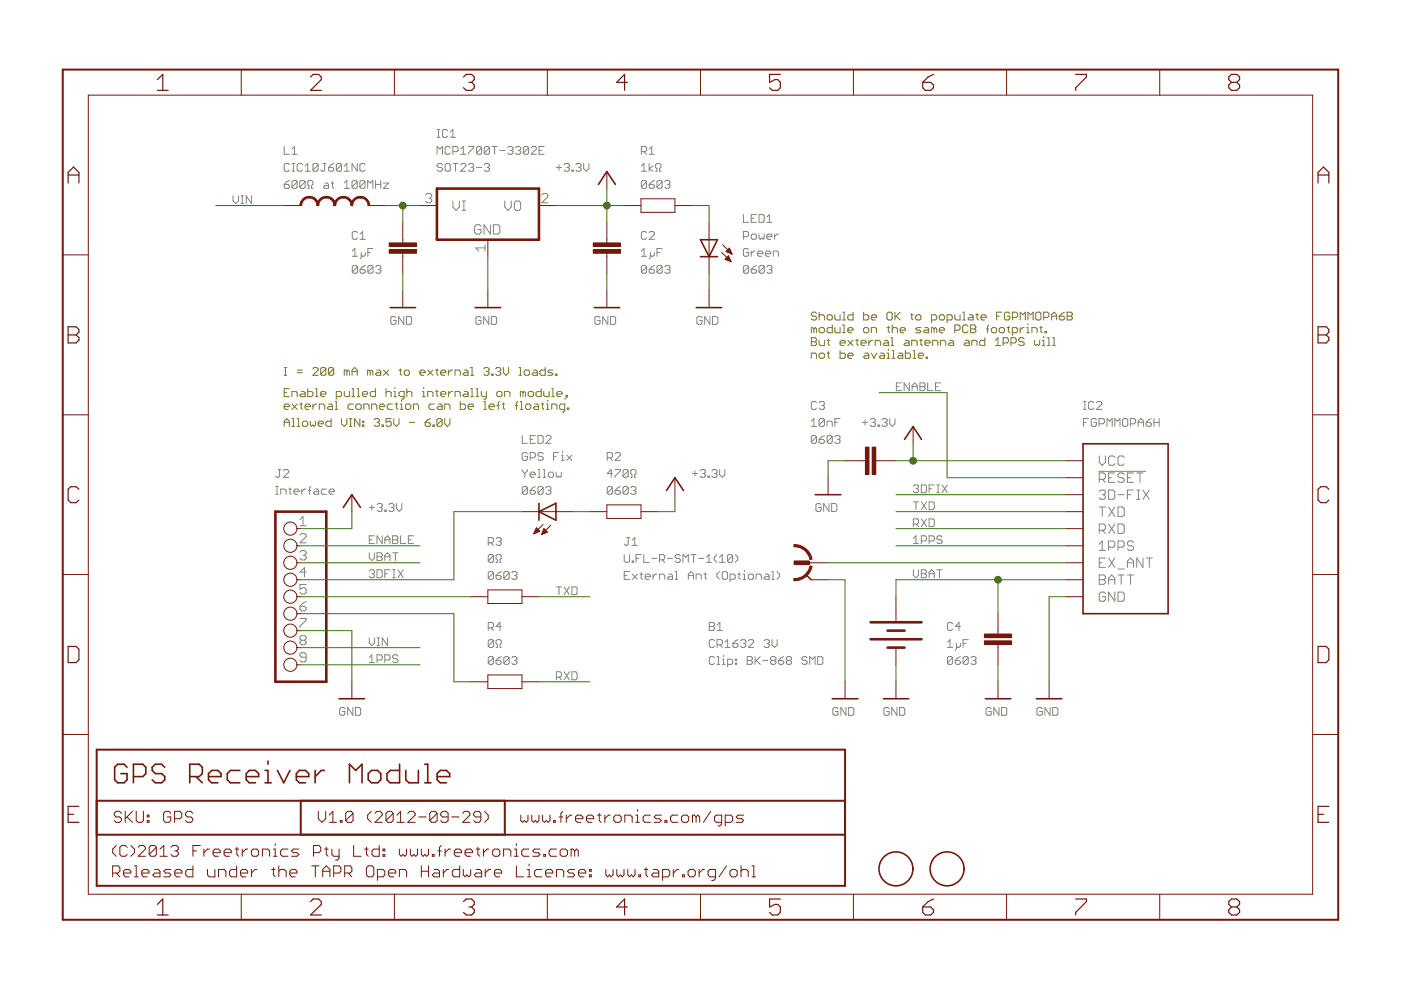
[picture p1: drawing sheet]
<?xml version="1.0" encoding="utf-8"?>
<!DOCTYPE eagle SYSTEM "eagle.dtd">
<eagle version="6.3">
<drawing>
<settings>
<setting alwaysvectorfont="yes"/>
<setting verticaltext="up"/>
</settings>
<grid distance="0.1" unitdist="inch" unit="inch" style="lines" multiple="1" display="no" altdistance="0.01" altunitdist="inch" altunit="inch"/>
<schematic xreflabel="%F%N/%S.%C%R" xrefpart="/%S.%C%R">
<libraries>
<library name="freetronics-master-v1">
<symbols>
<symbol name="RESISTOR">
<wire x1="-2.54" y1="1.016" x2="2.54" y2="1.016" width="0.1524" layer="94"/>
<wire x1="-2.54" y1="-1.016" x2="-2.54" y2="1.016" width="0.1524" layer="94"/>
<wire x1="2.54" y1="-1.016" x2="2.54" y2="1.016" width="0.1524" layer="94"/>
<wire x1="-2.54" y1="-1.016" x2="2.54" y2="-1.016" width="0.1524" layer="94"/>
<text x="-3.81" y="1.4986" size="1.778" layer="95">&gt;NAME</text>
<text x="-3.81" y="-3.302" size="1.778" layer="96">&gt;VALUE</text>
<pin name="2" x="5.08" y="0" visible="off" length="short" direction="pas" swaplevel="1" rot="R180"/>
<pin name="1" x="-5.08" y="0" visible="off" length="short" direction="pas" swaplevel="1"/>
</symbol>
<symbol name="BATTERY">
<wire x1="-1.27" y1="3.81" x2="-1.27" y2="-3.81" width="0.4064" layer="94"/>
<wire x1="0" y1="1.27" x2="0" y2="-1.27" width="0.4064" layer="94"/>
<wire x1="1.27" y1="3.81" x2="1.27" y2="-3.81" width="0.4064" layer="94"/>
<wire x1="2.54" y1="1.27" x2="2.54" y2="-1.27" width="0.4064" layer="94"/>
<wire x1="-2.54" y1="0" x2="-1.524" y2="0" width="0.1524" layer="94"/>
<text x="-3.81" y="5.08" size="1.778" layer="95">&gt;NAME</text>
<text x="-3.81" y="-6.35" size="1.778" layer="96">&gt;VALUE</text>
<pin name="-" x="5.08" y="0" visible="off" length="short" direction="pwr" rot="R180"/>
<pin name="+" x="-5.08" y="0" visible="off" length="short" direction="pwr"/>
</symbol>
<symbol name="CAP">
<wire x1="0" y1="2.54" x2="0" y2="2.032" width="0.1524" layer="94"/>
<wire x1="0" y1="0" x2="0" y2="0.508" width="0.1524" layer="94"/>
<text x="1.524" y="2.921" size="1.778" layer="95">&gt;NAME</text>
<text x="1.524" y="-2.159" size="1.778" layer="96">&gt;VALUE</text>
<rectangle x1="-2.032" y1="0.508" x2="2.032" y2="1.016" layer="94"/>
<rectangle x1="-2.032" y1="1.524" x2="2.032" y2="2.032" layer="94"/>
<pin name="1" x="0" y="5.08" visible="off" length="short" direction="pas" swaplevel="1" rot="R270"/>
<pin name="2" x="0" y="-2.54" visible="off" length="short" direction="pas" swaplevel="1" rot="R90"/>
</symbol>
<symbol name="LED">
<wire x1="1.27" y1="0" x2="0" y2="-2.54" width="0.254" layer="94"/>
<wire x1="0" y1="-2.54" x2="-1.27" y2="0" width="0.254" layer="94"/>
<wire x1="1.27" y1="-2.54" x2="0" y2="-2.54" width="0.254" layer="94"/>
<wire x1="0" y1="-2.54" x2="-1.27" y2="-2.54" width="0.254" layer="94"/>
<wire x1="1.27" y1="0" x2="0" y2="0" width="0.254" layer="94"/>
<wire x1="0" y1="0" x2="-1.27" y2="0" width="0.254" layer="94"/>
<wire x1="0" y1="0" x2="0" y2="-2.54" width="0.1524" layer="94"/>
<wire x1="-2.032" y1="-0.762" x2="-3.429" y2="-2.159" width="0.1524" layer="94"/>
<wire x1="-1.905" y1="-1.905" x2="-3.302" y2="-3.302" width="0.1524" layer="94"/>
<text x="3.556" y="-4.572" size="1.778" layer="95" rot="R90">&gt;NAME</text>
<text x="5.715" y="-4.572" size="1.778" layer="96" rot="R90">&gt;VALUE</text>
<pin name="C" x="0" y="-5.08" visible="off" length="short" direction="pas" rot="R90"/>
<pin name="A" x="0" y="2.54" visible="off" length="short" direction="pas" rot="R270"/>
<polygon width="0.1524" layer="94">
<vertex x="-3.429" y="-2.159"/>
<vertex x="-3.048" y="-1.27"/>
<vertex x="-2.54" y="-1.778"/>
</polygon>
<polygon width="0.1524" layer="94">
<vertex x="-3.302" y="-3.302"/>
<vertex x="-2.921" y="-2.413"/>
<vertex x="-2.413" y="-2.921"/>
</polygon>
</symbol>
<symbol name="INDUCTOR">
<wire x1="0" y1="5.08" x2="1.27" y2="3.81" width="0.254" layer="94" curve="-90" cap="flat"/>
<wire x1="0" y1="2.54" x2="1.27" y2="3.81" width="0.254" layer="94" curve="90" cap="flat"/>
<wire x1="0" y1="2.54" x2="1.27" y2="1.27" width="0.254" layer="94" curve="-90" cap="flat"/>
<wire x1="0" y1="0" x2="1.27" y2="1.27" width="0.254" layer="94" curve="90" cap="flat"/>
<wire x1="0" y1="0" x2="1.27" y2="-1.27" width="0.254" layer="94" curve="-90" cap="flat"/>
<wire x1="0" y1="-2.54" x2="1.27" y2="-1.27" width="0.254" layer="94" curve="90" cap="flat"/>
<wire x1="0" y1="-2.54" x2="1.27" y2="-3.81" width="0.254" layer="94" curve="-90" cap="flat"/>
<wire x1="0" y1="-5.08" x2="1.27" y2="-3.81" width="0.254" layer="94" curve="90" cap="flat"/>
<text x="2.54" y="5.08" size="1.778" layer="95">&gt;NAME</text>
<text x="2.54" y="-5.08" size="1.778" layer="96">&gt;VALUE</text>
<pin name="1" x="0" y="7.62" visible="off" length="short" direction="pas" swaplevel="1" rot="R270"/>
<pin name="2" x="0" y="-7.62" visible="off" length="short" direction="pas" swaplevel="1" rot="R90"/>
</symbol>
</symbols>
<devicesets>
<deviceset name="RESISTOR" prefix="R" uservalue="yes">
<gates>
<gate name="G$1" symbol="RESISTOR" x="0" y="0"/>
</gates>
<devices>
<device name="1206" package="1206">
<connects>
<connect gate="G$1" pin="1" pad="1"/>
<connect gate="G$1" pin="2" pad="2"/>
</connects>
<technologies>
<technology name=""/>
</technologies>
</device>
<device name="0603" package="0603">
<connects>
<connect gate="G$1" pin="1" pad="1"/>
<connect gate="G$1" pin="2" pad="2"/>
</connects>
<technologies>
<technology name=""/>
</technologies>
</device>
<device name="PTH1" package="AXIAL-0.3">
<connects>
<connect gate="G$1" pin="1" pad="P$1"/>
<connect gate="G$1" pin="2" pad="P$2"/>
</connects>
<technologies>
<technology name=""/>
</technologies>
</device>
<device name="2010" package="R2010">
<connects>
<connect gate="G$1" pin="1" pad="1"/>
<connect gate="G$1" pin="2" pad="2"/>
</connects>
<technologies>
<technology name=""/>
</technologies>
</device>
<device name="0402" package="C0402">
<connects>
<connect gate="G$1" pin="1" pad="1"/>
<connect gate="G$1" pin="2" pad="2"/>
</connects>
<technologies>
<technology name=""/>
</technologies>
</device>
<device name="0805" package="0805">
<connects>
<connect gate="G$1" pin="1" pad="1"/>
<connect gate="G$1" pin="2" pad="2"/>
</connects>
<technologies>
<technology name=""/>
</technologies>
</device>
<device name="0805-LARGE" package="0805-LARGE">
<connects>
<connect gate="G$1" pin="1" pad="1"/>
<connect gate="G$1" pin="2" pad="2"/>
</connects>
<technologies>
<technology name=""/>
</technologies>
</device>
</devices>
</deviceset>
<deviceset name="CAP" prefix="C" uservalue="yes">
<gates>
<gate name="G$1" symbol="CAP" x="0" y="0"/>
</gates>
<devices>
<device name="0603" package="0603">
<connects>
<connect gate="G$1" pin="1" pad="1"/>
<connect gate="G$1" pin="2" pad="2"/>
</connects>
<technologies>
<technology name=""/>
</technologies>
</device>
<device name="PTH" package="CAP-PTH-SMALL">
<connects>
<connect gate="G$1" pin="1" pad="1"/>
<connect gate="G$1" pin="2" pad="2"/>
</connects>
<technologies>
<technology name=""/>
</technologies>
</device>
<device name="PTH2" package="CAP-PTH-SMALL2">
<connects>
<connect gate="G$1" pin="1" pad="1"/>
<connect gate="G$1" pin="2" pad="2"/>
</connects>
<technologies>
<technology name=""/>
</technologies>
</device>
<device name="0402" package="C0402">
<connects>
<connect gate="G$1" pin="1" pad="1"/>
<connect gate="G$1" pin="2" pad="2"/>
</connects>
<technologies>
<technology name=""/>
</technologies>
</device>
<device name="0805" package="0805">
<connects>
<connect gate="G$1" pin="1" pad="1"/>
<connect gate="G$1" pin="2" pad="2"/>
</connects>
<technologies>
<technology name=""/>
</technologies>
</device>
<device name="PTH3" package="CAP-PTH-LARGE">
<connects>
<connect gate="G$1" pin="1" pad="1"/>
<connect gate="G$1" pin="2" pad="2"/>
</connects>
<technologies>
<technology name=""/>
</technologies>
</device>
<device name="SMD" package="GRM43D">
<connects>
<connect gate="G$1" pin="1" pad="A"/>
<connect gate="G$1" pin="2" pad="C"/>
</connects>
<technologies>
<technology name=""/>
</technologies>
</device>
<device name="0805-LARGE" package="0805-LARGE">
<connects>
<connect gate="G$1" pin="1" pad="1"/>
<connect gate="G$1" pin="2" pad="2"/>
</connects>
<technologies>
<technology name=""/>
</technologies>
</device>
</devices>
</deviceset>
<deviceset name="BATTERY" prefix="BAT" uservalue="yes">
<gates>
<gate name="G$1" symbol="BATTERY" x="0" y="0"/>
</gates>
<devices>
<device name="AAA" package="BATTERY-AAA">
<connects>
<connect gate="G$1" pin="+" pad="PWR@1"/>
<connect gate="G$1" pin="-" pad="GND@1"/>
</connects>
<technologies>
<technology name=""/>
</technologies>
</device>
<device name="20PTH2" package="BATTERY">
<connects>
<connect gate="G$1" pin="+" pad="+"/>
<connect gate="G$1" pin="-" pad="-"/>
</connects>
<technologies>
<technology name=""/>
</technologies>
</device>
<device name="AA" package="BATTERY-AA">
<connects>
<connect gate="G$1" pin="+" pad="PWR@1"/>
<connect gate="G$1" pin="-" pad="GND@1"/>
</connects>
<technologies>
<technology name=""/>
</technologies>
</device>
<device name="12PTH" package="BATTCON_12MM_PTH">
<connects>
<connect gate="G$1" pin="+" pad="VCC@1"/>
<connect gate="G$1" pin="-" pad="GND"/>
</connects>
<technologies>
<technology name=""/>
</technologies>
</device>
<device name="20SMD" package="BATTCON_20MM">
<connects>
<connect gate="G$1" pin="+" pad="1"/>
<connect gate="G$1" pin="-" pad="2"/>
</connects>
<technologies>
<technology name=""/>
</technologies>
</device>
<device name="245MM" package="BATTCON_245MM">
<connects>
<connect gate="G$1" pin="+" pad="1"/>
<connect gate="G$1" pin="-" pad="2"/>
</connects>
<technologies>
<technology name=""/>
</technologies>
</device>
<device name="20PTH" package="BATTCOM_20MM_PTH">
<connects>
<connect gate="G$1" pin="+" pad="1"/>
<connect gate="G$1" pin="-" pad="2"/>
</connects>
<technologies>
<technology name=""/>
</technologies>
</device>
<device name="245PTH" package="BATTCON_245MM_PTH">
<connects>
<connect gate="G$1" pin="+" pad="3"/>
<connect gate="G$1" pin="-" pad="2"/>
</connects>
<technologies>
<technology name=""/>
</technologies>
</device>
<device name="1100" package="LIPO-1100MAH">
<connects>
<connect gate="G$1" pin="+" pad="+"/>
<connect gate="G$1" pin="-" pad="-"/>
</connects>
<technologies>
<technology name=""/>
</technologies>
</device>
<device name="AA-PANEL" package="BATTERY-AA-PANEL">
<connects>
<connect gate="G$1" pin="+" pad="+"/>
<connect gate="G$1" pin="-" pad="-"/>
</connects>
<technologies>
<technology name=""/>
</technologies>
</device>
<device name="FOB" package="BATTERY_20MM_PTH_COMPACT">
<connects>
<connect gate="G$1" pin="+" pad="1"/>
<connect gate="G$1" pin="-" pad="2"/>
</connects>
<technologies>
<technology name=""/>
</technologies>
</device>
<device name="12MM" package="BATTCON_12MM">
<connects>
<connect gate="G$1" pin="+" pad="PWR@1"/>
<connect gate="G$1" pin="-" pad="GND"/>
</connects>
<technologies>
<technology name=""/>
</technologies>
</device>
<device name="" package="BATCON_16MM">
<connects>
<connect gate="G$1" pin="+" pad="PWR@1"/>
<connect gate="G$1" pin="-" pad="GND"/>
</connects>
<technologies>
<technology name=""/>
</technologies>
</device>
</devices>
</deviceset>
<deviceset name="LED" prefix="LED" uservalue="yes">
<gates>
<gate name="G$1" symbol="LED" x="0" y="0"/>
</gates>
<devices>
<device name="5MM" package="LED5MM">
<connects>
<connect gate="G$1" pin="A" pad="A"/>
<connect gate="G$1" pin="C" pad="K"/>
</connects>
<technologies>
<technology name=""/>
</technologies>
</device>
<device name="3MM" package="LED3MM">
<connects>
<connect gate="G$1" pin="A" pad="A"/>
<connect gate="G$1" pin="C" pad="K"/>
</connects>
<technologies>
<technology name=""/>
</technologies>
</device>
<device name="1206" package="LED-1206">
<connects>
<connect gate="G$1" pin="A" pad="A"/>
<connect gate="G$1" pin="C" pad="C"/>
</connects>
<technologies>
<technology name=""/>
</technologies>
</device>
<device name="0603" package="LED-0603">
<connects>
<connect gate="G$1" pin="A" pad="A"/>
<connect gate="G$1" pin="C" pad="C"/>
</connects>
<technologies>
<technology name=""/>
</technologies>
</device>
<device name="10MM" package="LED10MM">
<connects>
<connect gate="G$1" pin="A" pad="A"/>
<connect gate="G$1" pin="C" pad="C"/>
</connects>
<technologies>
<technology name=""/>
</technologies>
</device>
<device name="0805" package="LED-0805">
<connects>
<connect gate="G$1" pin="A" pad="A"/>
<connect gate="G$1" pin="C" pad="C"/>
</connects>
<technologies>
<technology name=""/>
</technologies>
</device>
<device name="0805-LARGE" package="LED-0805-LARGE">
<connects>
<connect gate="G$1" pin="A" pad="A"/>
<connect gate="G$1" pin="C" pad="C"/>
</connects>
<technologies>
<technology name=""/>
</technologies>
</device>
</devices>
</deviceset>
<deviceset name="INDUCTOR" uservalue="yes">
<gates>
<gate name="G$1" symbol="INDUCTOR" x="0" y="0"/>
</gates>
<devices>
<device name="H*" package="INDUCTOR-1206">
<connects>
<connect gate="G$1" pin="1" pad="P$1"/>
<connect gate="G$1" pin="2" pad="P$2"/>
</connects>
<technologies>
<technology name="1206"/>
</technologies>
</device>
<device name="0603" package="0603">
<connects>
<connect gate="G$1" pin="1" pad="1"/>
<connect gate="G$1" pin="2" pad="2"/>
</connects>
<technologies>
<technology name=""/>
</technologies>
</device>
<device name="CR54" package="CR54">
<connects>
<connect gate="G$1" pin="1" pad="P$1"/>
<connect gate="G$1" pin="2" pad="P$2"/>
</connects>
<technologies>
<technology name=""/>
</technologies>
</device>
<device name="PWR" package="CDRH125">
<connects>
<connect gate="G$1" pin="1" pad="1"/>
<connect gate="G$1" pin="2" pad="2"/>
</connects>
<technologies>
<technology name=""/>
</technologies>
</device>
<device name="0402" package="C0402">
<connects>
<connect gate="G$1" pin="1" pad="1"/>
<connect gate="G$1" pin="2" pad="2"/>
</connects>
<technologies>
<technology name=""/>
</technologies>
</device>
<device name="-B82462G" package="B82462G">
<connects>
<connect gate="G$1" pin="1" pad="P$1"/>
<connect gate="G$1" pin="2" pad="P$2"/>
</connects>
<technologies>
<technology name=""/>
</technologies>
</device>
<device name="CR75" package="CR75">
<connects>
<connect gate="G$1" pin="1" pad="P$1"/>
<connect gate="G$1" pin="2" pad="P$2"/>
</connects>
<technologies>
<technology name=""/>
</technologies>
</device>
<device name="1210" package="1210">
<connects>
<connect gate="G$1" pin="1" pad="1"/>
<connect gate="G$1" pin="2" pad="2"/>
</connects>
<technologies>
<technology name=""/>
</technologies>
</device>
<device name="0805" package="0805">
<connects>
<connect gate="G$1" pin="1" pad="1"/>
<connect gate="G$1" pin="2" pad="2"/>
</connects>
<technologies>
<technology name=""/>
</technologies>
</device>
<device name="0805-LARGE" package="0805-LARGE">
<connects>
<connect gate="G$1" pin="1" pad="1"/>
<connect gate="G$1" pin="2" pad="2"/>
</connects>
<technologies>
<technology name=""/>
</technologies>
</device>
</devices>
</deviceset>
</devicesets>
</library>
<library name="freetronics-luke">
<symbols>
<symbol name="GPS">
<wire x1="-12.7" y1="-12.7" x2="-12.7" y2="12.7" width="0.254" layer="94"/>
<text x="-12.7" y="17.78" size="1.27" layer="95">&gt;NAME</text>
<text x="-12.7" y="15.24" size="1.27" layer="95">&gt;VALUE</text>
<pin name="VCC" x="-15.24" y="10.16" visible="pin" length="short"/>
<pin name="!RESET" x="-15.24" y="7.62" visible="pin" length="short"/>
<pin name="GND" x="-15.24" y="-10.16" visible="pin" length="short"/>
<pin name="BATT" x="-15.24" y="-7.62" visible="pin" length="short"/>
<pin name="3D-FIX" x="-15.24" y="5.08" visible="pin" length="short"/>
<pin name="TXD" x="-15.24" y="2.54" visible="pin" length="short"/>
<pin name="RXD" x="-15.24" y="0" visible="pin" length="short"/>
<pin name="EX_ANT" x="-15.24" y="-5.08" visible="pin" length="short"/>
<pin name="1PPS" x="-15.24" y="-2.54" visible="pin" length="short"/>
<wire x1="0" y1="-12.7" x2="-12.7" y2="-12.7" width="0.254" layer="94"/>
<wire x1="0" y1="12.7" x2="0" y2="-12.7" width="0.254" layer="94"/>
<wire x1="0" y1="12.7" x2="-12.7" y2="12.7" width="0.254" layer="94"/>
</symbol>
<symbol name="GND">
<wire x1="-1.905" y1="0" x2="1.905" y2="0" width="0.254" layer="94"/>
<text x="-1.651" y="-2.54" size="1.27" layer="96">&gt;VALUE</text>
<pin name="GND" x="0" y="2.54" visible="off" length="short" direction="sup" rot="R270"/>
</symbol>
<symbol name="RFCON">
<wire x1="0" y1="-2.54" x2="-0.762" y2="-1.778" width="0.254" layer="94"/>
<wire x1="0" y1="0" x2="-0.508" y2="0" width="0.1524" layer="94"/>
<wire x1="-2.54" y1="2.54" x2="0" y2="0.508" width="0.3048" layer="94" curve="-79.611142" cap="flat"/>
<wire x1="-2.54" y1="-2.54" x2="0" y2="-0.508" width="0.3048" layer="94" curve="79.611142" cap="flat"/>
<text x="-2.54" y="-5.08" size="1.778" layer="96">&gt;VALUE</text>
<text x="-2.54" y="3.302" size="1.778" layer="95">&gt;NAME</text>
<rectangle x1="-2.54" y1="-0.254" x2="-0.254" y2="0.254" layer="94"/>
<pin name="SIG" x="2.54" y="0" visible="off" length="short" direction="pas" rot="R180"/>
<pin name="GND" x="2.54" y="-2.54" visible="off" length="short" direction="pwr" rot="R180"/>
</symbol>
</symbols>
<devicesets>
<deviceset name="GPS" prefix="IC">
<gates>
<gate name="G$1" symbol="GPS" x="5.08" y="0"/>
</gates>
<devices>
<device name="" package="GPS">
<connects>
<connect gate="G$1" pin="!RESET" pad="2"/>
<connect gate="G$1" pin="1PPS" pad="13"/>
<connect gate="G$1" pin="3D-FIX" pad="5"/>
<connect gate="G$1" pin="BATT" pad="4"/>
<connect gate="G$1" pin="EX_ANT" pad="11"/>
<connect gate="G$1" pin="GND" pad="3 8 12 19"/>
<connect gate="G$1" pin="RXD" pad="10"/>
<connect gate="G$1" pin="TXD" pad="9"/>
<connect gate="G$1" pin="VCC" pad="1"/>
</connects>
<technologies>
<technology name=""/>
</technologies>
</device>
</devices>
</deviceset>
<deviceset name="GND">
<gates>
<gate name="G$1" symbol="GND" x="0" y="0"/>
</gates>
<devices>
<device name="">
<technologies>
<technology name=""/>
</technologies>
</device>
</devices>
</deviceset>
<deviceset name="UFL" prefix="J">
<gates>
<gate name="G$1" symbol="RFCON" x="0" y="0"/>
</gates>
<devices>
<device name="" package="UFL">
<connects>
<connect gate="G$1" pin="GND" pad="GND GND@1"/>
<connect gate="G$1" pin="SIG" pad="SIG"/>
</connects>
<technologies>
<technology name=""/>
</technologies>
</device>
</devices>
</deviceset>
</devicesets>
</library>
<library name="supply1">
<symbols>
<symbol name="+3V3">
<wire x1="1.27" y1="-1.905" x2="0" y2="0" width="0.254" layer="94"/>
<wire x1="0" y1="0" x2="-1.27" y2="-1.905" width="0.254" layer="94"/>
<text x="-2.54" y="-5.08" size="1.778" layer="96" rot="R90">&gt;VALUE</text>
<pin name="+3V3" x="0" y="-2.54" visible="off" length="short" direction="sup" rot="R90"/>
</symbol>
</symbols>
<devicesets>
<deviceset name="+3V3" prefix="+3V3">
<gates>
<gate name="G$1" symbol="+3V3" x="0" y="0"/>
</gates>
<devices>
<device name="">
<technologies>
<technology name=""/>
</technologies>
</device>
</devices>
</deviceset>
</devicesets>
</library>
<library name="linear">
<symbols>
<symbol name="78XX">
<wire x1="-7.62" y1="-5.08" x2="7.62" y2="-5.08" width="0.4064" layer="94"/>
<wire x1="7.62" y1="-5.08" x2="7.62" y2="2.54" width="0.4064" layer="94"/>
<wire x1="7.62" y1="2.54" x2="-7.62" y2="2.54" width="0.4064" layer="94"/>
<wire x1="-7.62" y1="2.54" x2="-7.62" y2="-5.08" width="0.4064" layer="94"/>
<text x="-7.62" y="5.715" size="1.778" layer="95">&gt;NAME</text>
<text x="-7.62" y="3.175" size="1.778" layer="96">&gt;VALUE</text>
<text x="-2.032" y="-4.318" size="1.524" layer="95">GND</text>
<pin name="VI" x="-10.16" y="0" length="short" direction="in"/>
<pin name="GND" x="0" y="-7.62" visible="pad" length="short" direction="pas" rot="R90"/>
<pin name="VO" x="10.16" y="0" length="short" direction="pas" rot="R180"/>
</symbol>
</symbols>
<devicesets>
<deviceset name="MCP1703" prefix="IC">
<gates>
<gate name="G$1" symbol="78XX" x="0" y="0"/>
</gates>
<devices>
<device name="DB" package="SOT223">
<connects>
<connect gate="G$1" pin="GND" pad="2"/>
<connect gate="G$1" pin="VI" pad="1"/>
<connect gate="G$1" pin="VO" pad="3"/>
</connects>
<technologies>
<technology name=""/>
</technologies>
</device>
<device name="CB" package="SOT23">
<connects>
<connect gate="G$1" pin="GND" pad="1"/>
<connect gate="G$1" pin="VI" pad="3"/>
<connect gate="G$1" pin="VO" pad="2"/>
</connects>
<technologies>
<technology name=""/>
</technologies>
</device>
</devices>
</deviceset>
</devicesets>
</library>
<library name="pinhead">
<symbols>
<symbol name="PINHD9">
<wire x1="-6.35" y1="-12.7" x2="1.27" y2="-12.7" width="0.4064" layer="94"/>
<wire x1="1.27" y1="-12.7" x2="1.27" y2="12.7" width="0.4064" layer="94"/>
<wire x1="1.27" y1="12.7" x2="-6.35" y2="12.7" width="0.4064" layer="94"/>
<wire x1="-6.35" y1="12.7" x2="-6.35" y2="-12.7" width="0.4064" layer="94"/>
<text x="-6.35" y="13.335" size="1.778" layer="95">&gt;NAME</text>
<text x="-6.35" y="-15.24" size="1.778" layer="96">&gt;VALUE</text>
<pin name="1" x="-2.54" y="10.16" visible="pad" length="short" direction="pas" function="dot"/>
<pin name="2" x="-2.54" y="7.62" visible="pad" length="short" direction="pas" function="dot"/>
<pin name="3" x="-2.54" y="5.08" visible="pad" length="short" direction="pas" function="dot"/>
<pin name="4" x="-2.54" y="2.54" visible="pad" length="short" direction="pas" function="dot"/>
<pin name="5" x="-2.54" y="0" visible="pad" length="short" direction="pas" function="dot"/>
<pin name="6" x="-2.54" y="-2.54" visible="pad" length="short" direction="pas" function="dot"/>
<pin name="7" x="-2.54" y="-5.08" visible="pad" length="short" direction="pas" function="dot"/>
<pin name="8" x="-2.54" y="-7.62" visible="pad" length="short" direction="pas" function="dot"/>
<pin name="9" x="-2.54" y="-10.16" visible="pad" length="short" direction="pas" function="dot"/>
</symbol>
</symbols>
<devicesets>
<deviceset name="PINHD-1X9" prefix="JP" uservalue="yes">
<gates>
<gate name="A" symbol="PINHD9" x="0" y="0"/>
</gates>
<devices>
<device name="" package="1X09">
<connects>
<connect gate="A" pin="1" pad="1"/>
<connect gate="A" pin="2" pad="2"/>
<connect gate="A" pin="3" pad="3"/>
<connect gate="A" pin="4" pad="4"/>
<connect gate="A" pin="5" pad="5"/>
<connect gate="A" pin="6" pad="6"/>
<connect gate="A" pin="7" pad="7"/>
<connect gate="A" pin="8" pad="8"/>
<connect gate="A" pin="9" pad="9"/>
</connects>
<technologies>
<technology name=""/>
</technologies>
</device>
<device name="/90" package="1X09/90">
<connects>
<connect gate="A" pin="1" pad="1"/>
<connect gate="A" pin="2" pad="2"/>
<connect gate="A" pin="3" pad="3"/>
<connect gate="A" pin="4" pad="4"/>
<connect gate="A" pin="5" pad="5"/>
<connect gate="A" pin="6" pad="6"/>
<connect gate="A" pin="7" pad="7"/>
<connect gate="A" pin="8" pad="8"/>
<connect gate="A" pin="9" pad="9"/>
</connects>
<technologies>
<technology name=""/>
</technologies>
</device>
</devices>
</deviceset>
</devicesets>
</library>
<library name="adafruit">
<symbols>
<symbol name="DOT">
<circle x="0" y="0" radius="2.54" width="0.254" layer="94"/>
</symbol>
</symbols>
<devicesets>
<deviceset name="FIDUCIAL">
<gates>
<gate name="G$1" symbol="DOT" x="0" y="0"/>
</gates>
<devices>
<device name="" package="FIDUCIAL_1MM">
<technologies>
<technology name=""/>
</technologies>
</device>
</devices>
</deviceset>
</devicesets>
</library>
</libraries>
<attributes>
</attributes>
<variantdefs>
</variantdefs>
<classes>
<class number="0" name="default" width="0" drill="0">
</class>
</classes>
<parts>
<part name="B1" library="freetronics-master-v1" deviceset="BATTERY" device="" value="CR1632 3V">
<attribute name="FOO" value="Clip: BK-868 SMD"/>
</part>
<part name="IC2" library="freetronics-luke" deviceset="GPS" device="" value="FGPMMOPA6H"/>
<part name="+3V6" library="supply1" deviceset="+3V3" device="" value="+3.3V"/>
<part name="J2" library="pinhead" deviceset="PINHD-1X9" device="" value="Interface"/>
<part name="J1" library="freetronics-luke" deviceset="UFL" device="" value="U.FL-R-SMT-1(10)">
<attribute name="NOTE" value="External Ant (Optional)"/>
</part>
<part name="R1" library="freetronics-master-v1" deviceset="RESISTOR" device="0603" value="1K 0603">
<attribute name="PACKAGE" value="0603"/>
</part>
<part name="IC1" library="linear" deviceset="MCP1703" device="CB" value="MCP1700T-3302E">
<attribute name="PACKAGE" value="SOT23-3"/>
</part>
<part name="C3" library="freetronics-master-v1" deviceset="CAP" device="0603" value="10nF 0603">
<attribute name="PACKAGE" value="0603"/>
</part>
<part name="LED1" library="freetronics-master-v1" deviceset="LED" device="0603" value="Power 0603 BLUE">
<attribute name="COLOUR" value="Blue"/>
<attribute name="PACKAGE" value="0603"/>
</part>
<part name="L1" library="freetronics-master-v1" deviceset="INDUCTOR" device="0603" value="600R at 100MHz">
<attribute name="ID" value="CIC10J601NC"/>
</part>
<part name="U$27" library="freetronics-luke" deviceset="GND" device=""/>
<part name="U$30" library="freetronics-luke" deviceset="GND" device=""/>
<part name="U$31" library="freetronics-luke" deviceset="GND" device=""/>
<part name="U$41" library="freetronics-luke" deviceset="GND" device=""/>
<part name="+3V7" library="supply1" deviceset="+3V3" device="" value="+3.3V"/>
<part name="U$49" library="freetronics-luke" deviceset="GND" device=""/>
<part name="C2" library="freetronics-master-v1" deviceset="CAP" device="0603" value="1uF 0603">
<attribute name="PACKAGE" value="0603"/>
</part>
<part name="U$50" library="freetronics-luke" deviceset="GND" device=""/>
<part name="U$51" library="freetronics-luke" deviceset="GND" device=""/>
<part name="U$52" library="freetronics-luke" deviceset="GND" device=""/>
<part name="+3V8" library="supply1" deviceset="+3V3" device="" value="+3.3V"/>
<part name="R4" library="freetronics-master-v1" deviceset="RESISTOR" device="0603" value="0R 0603">
<attribute name="PACKAGE" value="0603"/>
</part>
<part name="R3" library="freetronics-master-v1" deviceset="RESISTOR" device="0603" value="0R 0603">
<attribute name="PACKAGE" value="0603"/>
</part>
<part name="C4" library="freetronics-master-v1" deviceset="CAP" device="0603" value="1uF 0603">
<attribute name="PACKAGE" value="0603"/>
</part>
<part name="U$53" library="freetronics-luke" deviceset="GND" device=""/>
<part name="LED2" library="freetronics-master-v1" deviceset="LED" device="0603" value="GPS Fix 0603 GREEN">
<attribute name="COLOUR" value="Green"/>
<attribute name="PACKAGE" value="0603"/>
</part>
<part name="R2" library="freetronics-master-v1" deviceset="RESISTOR" device="0603" value="470R">
<attribute name="PACKAGE" value="0603"/>
</part>
<part name="+3V9" library="supply1" deviceset="+3V3" device="" value="+3.3V"/>
<part name="C1" library="freetronics-master-v1" deviceset="CAP" device="0603" value="1uF 0603">
<attribute name="PACKAGE" value="0603"/>
</part>
<part name="U$1" library="freetronics-luke" deviceset="GND" device=""/>
<part name="FD1" library="adafruit" deviceset="FIDUCIAL" device=""/>
<part name="FD2" library="adafruit" deviceset="FIDUCIAL" device=""/>
</parts>
<sheets>
<sheet>
<plain>
<text x="7.62" y="20.32" size="3.048" layer="94">GPS Receiver Module</text>
<text x="38.1" y="14.478" size="1.778" layer="94">V1.0 (2014-01-24)</text>
<text x="7.62" y="14.478" size="1.778" layer="94">SKU: GPS</text>
<text x="7.366" y="9.398" size="1.778" layer="94">(C)2014 Freetronics Pty Ltd: www.freetronics.com</text>
<text x="7.366" y="6.35" size="1.778" layer="94">Released under the TAPR Open Hardware License: www.tapr.org/ohl</text>
<text x="68.326" y="14.478" size="1.778" layer="94">www.freetronics.com/gps</text>
<frame x1="0" y1="0" x2="190.5" y2="127" columns="8" rows="5" layer="94"/>
<frame x1="5.08" y1="12.7" x2="116.84" y2="25.4" columns="0" rows="0" layer="94" border-left="no" border-top="no" border-right="no" border-bottom="no"/>
<frame x1="35.56" y1="12.7" x2="66.04" y2="17.78" columns="8" rows="5" layer="94"/>
<frame x1="5.08" y1="5.08" x2="116.84" y2="17.78" columns="0" rows="0" layer="94" border-left="no" border-top="no" border-right="no" border-bottom="no"/>
<text x="111.76" y="83.82" size="1.27" layer="98">Should be OK to populate FGPMMOPA6B
module on the same PCB footprint.
But external antenna and 1PPS will
not be available.</text>
<text x="33.02" y="73.66" size="1.27" layer="98">Allowed VIN: 3.5V - 6.0V</text>
<text x="33.02" y="81.28" size="1.27" layer="98">I = 200 mA max to external 3.3V loads.</text>
<text x="33.02" y="76.2" size="1.27" layer="98">Enable pulled high internally on module,
external connection can be left floating.</text>
</plain>
<instances>
<instance part="B1" gate="G$1" x="124.46" y="43.18" smashed="yes" rot="R270">
<attribute name="NAME" x="96.52" y="43.18" size="1.27" layer="95"/>
<attribute name="VALUE" x="96.52" y="40.64" size="1.27" layer="96"/>
<attribute name="FOO" x="96.52" y="38.1" size="1.27" layer="96"/>
</instance>
<instance part="IC2" gate="G$1" x="165.1" y="58.42" smashed="yes">
<attribute name="NAME" x="152.4" y="76.2" size="1.27" layer="95"/>
<attribute name="VALUE" x="152.4" y="73.66" size="1.27" layer="95"/>
</instance>
<instance part="+3V6" gate="G$1" x="127" y="73.66" smashed="yes" rot="MR0">
<attribute name="VALUE" x="124.46" y="73.66" size="1.27" layer="96"/>
</instance>
<instance part="J2" gate="A" x="33.02" y="48.26" smashed="yes" rot="MR0">
<attribute name="NAME" x="31.75" y="66.04" size="1.27" layer="95"/>
<attribute name="VALUE" x="31.75" y="63.5" size="1.27" layer="96"/>
</instance>
<instance part="J1" gate="G$1" x="111.76" y="53.34" smashed="yes">
<attribute name="VALUE" x="83.82" y="53.34" size="1.27" layer="96"/>
<attribute name="NAME" x="83.82" y="55.88" size="1.27" layer="95"/>
<attribute name="NOTE" x="83.82" y="50.8" size="1.27" layer="96"/>
</instance>
<instance part="R1" gate="G$1" x="88.9" y="106.68" smashed="yes" rot="R180">
<attribute name="NAME" x="86.36" y="114.3" size="1.27" layer="95"/>
<attribute name="VALUE" x="86.36" y="111.76" size="1.27" layer="96"/>
</instance>
<instance part="IC1" gate="G$1" x="63.5" y="106.68" smashed="yes">
<attribute name="NAME" x="55.88" y="116.84" size="1.27" layer="95"/>
<attribute name="VALUE" x="55.88" y="114.3" size="1.27" layer="96"/>
<attribute name="PACKAGE" x="55.88" y="111.76" size="1.27" layer="96"/>
</instance>
<instance part="C3" gate="G$1" x="119.38" y="68.58" smashed="yes" rot="R270">
<attribute name="NAME" x="111.76" y="73.66" size="1.27" layer="95"/>
<attribute name="VALUE" x="111.76" y="71.12" size="1.27" layer="96"/>
</instance>
<instance part="LED1" gate="G$1" x="96.52" y="101.6" smashed="yes" rot="MR0">
<attribute name="NAME" x="101.6" y="104.14" size="1.27" layer="95"/>
<attribute name="VALUE" x="101.6" y="101.6" size="1.27" layer="96"/>
</instance>
<instance part="L1" gate="G$1" x="40.64" y="106.68" smashed="yes" rot="R90">
<attribute name="ID" x="33.02" y="111.76" size="1.27" layer="96"/>
<attribute name="NAME" x="33.02" y="114.3" size="1.27" layer="95"/>
<attribute name="VALUE" x="33.02" y="109.22" size="1.27" layer="96"/>
</instance>
<instance part="U$27" gate="G$1" x="147.32" y="33.02" rot="MR0"/>
<instance part="U$30" gate="G$1" x="124.46" y="33.02" rot="MR0"/>
<instance part="U$31" gate="G$1" x="116.84" y="33.02" rot="MR0"/>
<instance part="U$41" gate="G$1" x="114.3" y="63.5" rot="MR0"/>
<instance part="+3V7" gate="G$1" x="43.18" y="63.5" smashed="yes" rot="MR0">
<attribute name="VALUE" x="45.72" y="60.96" size="1.27" layer="96"/>
</instance>
<instance part="U$49" gate="G$1" x="43.18" y="33.02" rot="MR0"/>
<instance part="C2" gate="G$1" x="81.28" y="101.6" smashed="yes" rot="R180">
<attribute name="NAME" x="86.36" y="101.6" size="1.27" layer="95"/>
<attribute name="VALUE" x="86.36" y="99.06" size="1.27" layer="96"/>
</instance>
<instance part="U$50" gate="G$1" x="81.28" y="91.44" rot="MR0"/>
<instance part="U$51" gate="G$1" x="63.5" y="91.44" rot="MR0"/>
<instance part="U$52" gate="G$1" x="96.52" y="91.44" rot="MR0"/>
<instance part="+3V8" gate="G$1" x="81.28" y="111.76" smashed="yes" rot="MR0">
<attribute name="VALUE" x="73.66" y="111.76" size="1.27" layer="96"/>
</instance>
<instance part="R4" gate="G$1" x="66.04" y="35.56" smashed="yes" rot="R180">
<attribute name="NAME" x="63.5" y="43.18" size="1.27" layer="95"/>
<attribute name="VALUE" x="63.5" y="40.64" size="1.27" layer="96"/>
</instance>
<instance part="R3" gate="G$1" x="66.04" y="48.26" smashed="yes" rot="R180">
<attribute name="NAME" x="63.5" y="55.88" size="1.27" layer="95"/>
<attribute name="VALUE" x="63.5" y="53.34" size="1.27" layer="96"/>
</instance>
<instance part="C4" gate="G$1" x="139.7" y="43.18" smashed="yes" rot="R180">
<attribute name="NAME" x="134.62" y="40.64" size="1.27" layer="95"/>
<attribute name="VALUE" x="134.62" y="38.1" size="1.27" layer="96"/>
</instance>
<instance part="U$53" gate="G$1" x="139.7" y="33.02" rot="MR0"/>
<instance part="LED2" gate="G$1" x="73.66" y="60.96" smashed="yes" rot="MR90">
<attribute name="NAME" x="68.58" y="66.04" size="1.27" layer="95"/>
<attribute name="VALUE" x="58.42" y="63.5" size="1.27" layer="96"/>
</instance>
<instance part="R2" gate="G$1" x="83.82" y="60.96" smashed="yes" rot="R180">
<attribute name="NAME" x="83.82" y="66.04" size="1.27" layer="95"/>
<attribute name="VALUE" x="83.82" y="63.5" size="1.27" layer="96"/>
</instance>
<instance part="+3V9" gate="G$1" x="91.44" y="66.04" smashed="yes" rot="MR0">
<attribute name="VALUE" x="93.98" y="66.04" size="1.27" layer="96"/>
</instance>
<instance part="C1" gate="G$1" x="50.8" y="101.6" smashed="yes" rot="R180">
<attribute name="NAME" x="43.18" y="101.6" size="1.27" layer="95"/>
<attribute name="VALUE" x="43.18" y="99.06" size="1.27" layer="96"/>
</instance>
<instance part="U$1" gate="G$1" x="50.8" y="91.44" rot="MR0"/>
<instance part="FD1" gate="G$1" x="124.46" y="7.62"/>
<instance part="FD2" gate="G$1" x="132.08" y="7.62"/>
</instances>
<busses>
</busses>
<nets>
<net name="GND" class="0">
<segment>
<pinref part="IC2" gate="G$1" pin="GND"/>
<wire x1="149.86" y1="48.26" x2="147.32" y2="48.26" width="0.1524" layer="91"/>
<pinref part="U$27" gate="G$1" pin="GND"/>
<wire x1="147.32" y1="48.26" x2="147.32" y2="35.56" width="0.1524" layer="91"/>
</segment>
<segment>
<pinref part="J1" gate="G$1" pin="GND"/>
<wire x1="114.3" y1="50.8" x2="116.84" y2="50.8" width="0.1524" layer="91"/>
<pinref part="U$31" gate="G$1" pin="GND"/>
<wire x1="116.84" y1="50.8" x2="116.84" y2="35.56" width="0.1524" layer="91"/>
</segment>
<segment>
<pinref part="C3" gate="G$1" pin="2"/>
<wire x1="116.84" y1="68.58" x2="114.3" y2="68.58" width="0.1524" layer="91"/>
<pinref part="U$41" gate="G$1" pin="GND"/>
<wire x1="114.3" y1="68.58" x2="114.3" y2="66.04" width="0.1524" layer="91"/>
</segment>
<segment>
<pinref part="J2" gate="A" pin="7"/>
<wire x1="35.56" y1="43.18" x2="43.18" y2="43.18" width="0.1524" layer="91"/>
<pinref part="U$49" gate="G$1" pin="GND"/>
<wire x1="43.18" y1="43.18" x2="43.18" y2="35.56" width="0.1524" layer="91"/>
</segment>
<segment>
<pinref part="C2" gate="G$1" pin="1"/>
<pinref part="U$50" gate="G$1" pin="GND"/>
<wire x1="81.28" y1="93.98" x2="81.28" y2="96.52" width="0.1524" layer="91"/>
</segment>
<segment>
<pinref part="IC1" gate="G$1" pin="GND"/>
<pinref part="U$51" gate="G$1" pin="GND"/>
<wire x1="63.5" y1="99.06" x2="63.5" y2="93.98" width="0.1524" layer="91"/>
</segment>
<segment>
<pinref part="LED1" gate="G$1" pin="C"/>
<pinref part="U$52" gate="G$1" pin="GND"/>
<wire x1="96.52" y1="93.98" x2="96.52" y2="96.52" width="0.1524" layer="91"/>
</segment>
<segment>
<pinref part="C4" gate="G$1" pin="1"/>
<pinref part="U$53" gate="G$1" pin="GND"/>
<wire x1="139.7" y1="35.56" x2="139.7" y2="38.1" width="0.1524" layer="91"/>
</segment>
<segment>
<pinref part="C1" gate="G$1" pin="1"/>
<pinref part="U$1" gate="G$1" pin="GND"/>
<wire x1="50.8" y1="93.98" x2="50.8" y2="96.52" width="0.1524" layer="91"/>
</segment>
<segment>
<wire x1="124.46" y1="38.1" x2="124.46" y2="35.56" width="0.1524" layer="91"/>
<pinref part="B1" gate="G$1" pin="-"/>
<pinref part="U$30" gate="G$1" pin="GND"/>
</segment>
</net>
<net name="VBAT" class="0">
<segment>
<pinref part="B1" gate="G$1" pin="+"/>
<pinref part="IC2" gate="G$1" pin="BATT"/>
<wire x1="124.46" y1="50.8" x2="124.46" y2="48.26" width="0.1524" layer="91"/>
<wire x1="149.86" y1="50.8" x2="139.7" y2="50.8" width="0.1524" layer="91"/>
<label x="127" y="51.054" size="1.27" layer="95"/>
<pinref part="C4" gate="G$1" pin="2"/>
<wire x1="139.7" y1="50.8" x2="124.46" y2="50.8" width="0.1524" layer="91"/>
<wire x1="139.7" y1="45.72" x2="139.7" y2="50.8" width="0.1524" layer="91"/>
<junction x="139.7" y="50.8"/>
</segment>
<segment>
<pinref part="J2" gate="A" pin="3"/>
<wire x1="35.56" y1="53.34" x2="53.34" y2="53.34" width="0.1524" layer="91"/>
<label x="45.72" y="53.594" size="1.27" layer="95"/>
</segment>
</net>
<net name="+3V3" class="0">
<segment>
<pinref part="IC2" gate="G$1" pin="VCC"/>
<wire x1="149.86" y1="68.58" x2="127" y2="68.58" width="0.1524" layer="91"/>
<pinref part="+3V6" gate="G$1" pin="+3V3"/>
<wire x1="127" y1="68.58" x2="127" y2="71.12" width="0.1524" layer="91"/>
<pinref part="C3" gate="G$1" pin="1"/>
<wire x1="124.46" y1="68.58" x2="127" y2="68.58" width="0.1524" layer="91"/>
<junction x="127" y="68.58"/>
</segment>
<segment>
<pinref part="J2" gate="A" pin="1"/>
<wire x1="35.56" y1="58.42" x2="43.18" y2="58.42" width="0.1524" layer="91"/>
<pinref part="+3V7" gate="G$1" pin="+3V3"/>
<wire x1="43.18" y1="58.42" x2="43.18" y2="60.96" width="0.1524" layer="91"/>
</segment>
<segment>
<pinref part="IC1" gate="G$1" pin="VO"/>
<wire x1="73.66" y1="106.68" x2="81.28" y2="106.68" width="0.1524" layer="91"/>
<pinref part="C2" gate="G$1" pin="2"/>
<wire x1="81.28" y1="106.68" x2="81.28" y2="104.14" width="0.1524" layer="91"/>
<pinref part="R1" gate="G$1" pin="2"/>
<wire x1="81.28" y1="106.68" x2="83.82" y2="106.68" width="0.1524" layer="91"/>
<junction x="81.28" y="106.68"/>
<pinref part="+3V8" gate="G$1" pin="+3V3"/>
<wire x1="81.28" y1="109.22" x2="81.28" y2="106.68" width="0.1524" layer="91"/>
</segment>
<segment>
<pinref part="R2" gate="G$1" pin="1"/>
<wire x1="88.9" y1="60.96" x2="91.44" y2="60.96" width="0.1524" layer="91"/>
<pinref part="+3V9" gate="G$1" pin="+3V3"/>
<wire x1="91.44" y1="60.96" x2="91.44" y2="63.5" width="0.1524" layer="91"/>
</segment>
</net>
<net name="N$2" class="0">
<segment>
<pinref part="IC2" gate="G$1" pin="EX_ANT"/>
<pinref part="J1" gate="G$1" pin="SIG"/>
<wire x1="149.86" y1="53.34" x2="114.3" y2="53.34" width="0.1524" layer="91"/>
</segment>
</net>
<net name="N$40" class="0">
<segment>
<pinref part="J2" gate="A" pin="6"/>
<wire x1="35.56" y1="45.72" x2="58.42" y2="45.72" width="0.1524" layer="91"/>
<wire x1="58.42" y1="45.72" x2="58.42" y2="35.56" width="0.1524" layer="91"/>
<wire x1="58.42" y1="35.56" x2="60.96" y2="35.56" width="0.1524" layer="91"/>
<pinref part="R4" gate="G$1" pin="2"/>
</segment>
</net>
<net name="VIN" class="0">
<segment>
<pinref part="J2" gate="A" pin="8"/>
<wire x1="35.56" y1="40.64" x2="53.34" y2="40.64" width="0.1524" layer="91"/>
<label x="45.72" y="40.894" size="1.27" layer="95"/>
</segment>
<segment>
<pinref part="L1" gate="G$1" pin="1"/>
<wire x1="33.02" y1="106.68" x2="22.86" y2="106.68" width="0.1524" layer="91"/>
<label x="25.4" y="106.934" size="1.27" layer="95"/>
</segment>
</net>
<net name="TXD" class="0">
<segment>
<pinref part="IC2" gate="G$1" pin="TXD"/>
<wire x1="149.86" y1="60.96" x2="124.46" y2="60.96" width="0.1524" layer="91"/>
<label x="127" y="61.214" size="1.27" layer="95"/>
</segment>
<segment>
<pinref part="R3" gate="G$1" pin="1"/>
<wire x1="71.12" y1="48.26" x2="78.74" y2="48.26" width="0.1524" layer="91"/>
<label x="73.66" y="48.514" size="1.27" layer="95"/>
</segment>
</net>
<net name="RXD" class="0">
<segment>
<pinref part="IC2" gate="G$1" pin="RXD"/>
<wire x1="149.86" y1="58.42" x2="124.46" y2="58.42" width="0.1524" layer="91"/>
<label x="127" y="58.674" size="1.27" layer="95"/>
</segment>
<segment>
<pinref part="R4" gate="G$1" pin="1"/>
<wire x1="71.12" y1="35.56" x2="78.74" y2="35.56" width="0.1524" layer="91"/>
<label x="73.66" y="35.814" size="1.27" layer="95"/>
</segment>
</net>
<net name="3DFIX" class="0">
<segment>
<pinref part="IC2" gate="G$1" pin="3D-FIX"/>
<wire x1="149.86" y1="63.5" x2="124.46" y2="63.5" width="0.1524" layer="91"/>
<label x="127" y="63.754" size="1.27" layer="95"/>
</segment>
<segment>
<pinref part="J2" gate="A" pin="4"/>
<wire x1="35.56" y1="50.8" x2="58.42" y2="50.8" width="0.1524" layer="91"/>
<wire x1="58.42" y1="50.8" x2="58.42" y2="60.96" width="0.1524" layer="91"/>
<pinref part="LED2" gate="G$1" pin="C"/>
<wire x1="58.42" y1="60.96" x2="68.58" y2="60.96" width="0.1524" layer="91"/>
<label x="45.72" y="51.054" size="1.27" layer="95"/>
</segment>
</net>
<net name="1PPS" class="0">
<segment>
<pinref part="IC2" gate="G$1" pin="1PPS"/>
<wire x1="149.86" y1="55.88" x2="124.46" y2="55.88" width="0.1524" layer="91"/>
<label x="127" y="56.134" size="1.27" layer="95"/>
</segment>
<segment>
<pinref part="J2" gate="A" pin="9"/>
<wire x1="35.56" y1="38.1" x2="53.34" y2="38.1" width="0.1524" layer="91"/>
<label x="45.72" y="38.354" size="1.27" layer="95"/>
</segment>
</net>
<net name="ENABLE" class="0">
<segment>
<pinref part="IC2" gate="G$1" pin="!RESET"/>
<wire x1="149.86" y1="66.04" x2="132.08" y2="66.04" width="0.1524" layer="91"/>
<wire x1="132.08" y1="66.04" x2="132.08" y2="78.74" width="0.1524" layer="91"/>
<wire x1="132.08" y1="78.74" x2="121.92" y2="78.74" width="0.1524" layer="91"/>
<label x="124.46" y="78.994" size="1.27" layer="95"/>
</segment>
<segment>
<pinref part="J2" gate="A" pin="2"/>
<wire x1="35.56" y1="55.88" x2="53.34" y2="55.88" width="0.1524" layer="91"/>
<label x="45.72" y="56.134" size="1.27" layer="95"/>
</segment>
</net>
<net name="N$3" class="0">
<segment>
<pinref part="R1" gate="G$1" pin="1"/>
<wire x1="93.98" y1="106.68" x2="96.52" y2="106.68" width="0.1524" layer="91"/>
<pinref part="LED1" gate="G$1" pin="A"/>
<wire x1="96.52" y1="106.68" x2="96.52" y2="104.14" width="0.1524" layer="91"/>
</segment>
</net>
<net name="N$1" class="0">
<segment>
<pinref part="J2" gate="A" pin="5"/>
<pinref part="R3" gate="G$1" pin="2"/>
<wire x1="35.56" y1="48.26" x2="60.96" y2="48.26" width="0.1524" layer="91"/>
</segment>
</net>
<net name="N$4" class="0">
<segment>
<pinref part="LED2" gate="G$1" pin="A"/>
<pinref part="R2" gate="G$1" pin="2"/>
<wire x1="78.74" y1="60.96" x2="76.2" y2="60.96" width="0.1524" layer="91"/>
</segment>
</net>
<net name="N$5" class="0">
<segment>
<pinref part="IC1" gate="G$1" pin="VI"/>
<wire x1="53.34" y1="106.68" x2="50.8" y2="106.68" width="0.1524" layer="91"/>
<pinref part="C1" gate="G$1" pin="2"/>
<wire x1="50.8" y1="104.14" x2="50.8" y2="106.68" width="0.1524" layer="91"/>
<pinref part="L1" gate="G$1" pin="2"/>
<wire x1="50.8" y1="106.68" x2="48.26" y2="106.68" width="0.1524" layer="91"/>
<junction x="50.8" y="106.68"/>
</segment>
</net>
</nets>
</sheet>
</sheets>
<errors>
<approved hash="104,1,124.46,38.1,B1,-,GND,,,"/>
<approved hash="104,1,124.46,48.26,B1,+,VBAT,,,"/>
</errors>
</schematic>
</drawing>
<compatibility>
<note version="6.3" minversion="6.2.2" severity="warning">
Since Version 6.2.2 text objects can contain more than one line,
which will not be processed correctly with this version.
</note>
</compatibility>
</eagle>
